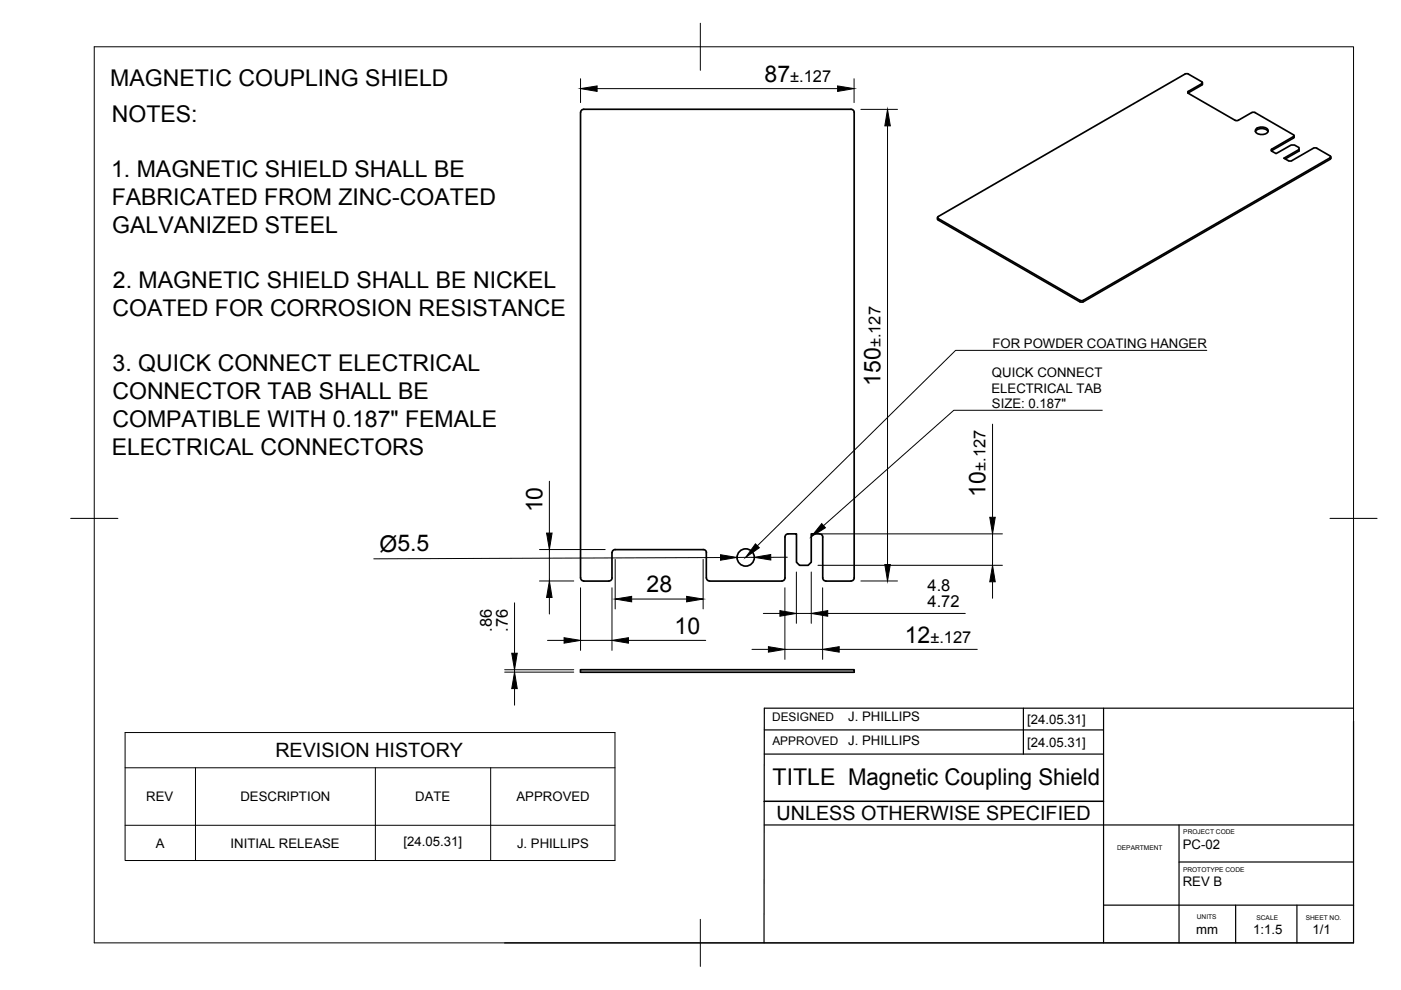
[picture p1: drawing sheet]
<svg xmlns="http://www.w3.org/2000/svg" width="297mm" height="210mm" viewBox="0 0 297 210" stroke-linecap="round" stroke-linejoin="round" font-family="sans-serif">
<!-- layer: Visible -->
<g fill="none" stroke="#000" stroke-width=".36">
<path d="M251.9 19.4l2.9-1.7 .1-.2-3-1.8-.4-.1-52.6 30.3-.1 .3 30.2 17.5 .5 .1 52.5-30.3 .1-.3-2.9-1.8h-.5l-4.8 2.7h-.7M251.9 19.8l10 5.7h.7l2.8-1.6 .5-.1 8.3 4.8M252 19.4l-.2 .2 .2 .2M252 19.7h-.1M254.8 18l-2.9 1.7M254.9 17.5l-.1 .5M123.1 23.8v98.7M123.1 23.8a.67 .67 0 0 1 .7-.6h56.6a.67 .67 0 0 1 .7 .6v98.7M266.2 27.9a1.72 1.72 0 0 1 2.7 0M266.2 27.4a1.67 1.67 0 0 1 2.7 .3 1.57 1.57 0 0 1-2.8 0zM269.6 31.6l-.1 .3 1.1 .7 3.1-1.9h.7l1 .6v.7l-2.9 1.7M274.2 29.3l-4.6 2.7"/>
<path d="M274.2 29l-4.6 2.6M274.2 28.6l.2 .2-.2 .2M274.4 28.8v.3M274.4 29.1l-.2 .2M275.4 31.7l-3.2 1.8 1 .6M282.2 33.3l-.2 .5-52.5 30.3-.5-.1-30.1-17.4-.1-.5M130.4 116.5h18.7M130.4 116.5a.67 .67 0 0 0-.6 .7v5.3M149.1 116.5a.67 .67 0 0 1 .7 .7M149.8 117.2v5.3M167.1 113.2h1.8v6l.6 .7h1.8l.7-.7v-6h1.8a.67 .67 0 0 1 .6 .7v8.6M167.1 113.2a.67 .67 0 0 0-.7 .7v8.6"/>
<path d="M123.1 122.5a.67 .67 0 0 0 .7 .7h5.3a.7 .7 0 0 0 .7-.7M149.8 122.5a.67 .67 0 0 0 .6 .7h15.4a.7 .7 0 0 0 .6-.7M174.4 122.5a.67 .67 0 0 0 .7 .7h5.3a.7 .7 0 0 0 .7-.7M123.1 142h58v.5h-58z"/>
<circle cx="158.1" cy="118.2" r="1.83"/>
</g>
<!-- layer: BORDER -->
<path d="M20 9.9h267v190h-267zM148.5 4.9v10M15 109.9h10M282 109.9h10M148.5 194.9v10" fill="none" stroke="#000" stroke-width=".21"/>
<!-- layer: TITLEBLOCK -->
<g fill="none" stroke="#000" stroke-width=".25">
<path d="M162.1 154.8h71.9M162.1 159.9h71.9M217 150.1v9.8M234 150.1v49.8M287 152.9v47h-180M287 150.1h-124.9l-.1 49.8M162 169.9h72M162 174.9h125M234 169.9h-72h72M250 174.9v25M234 191.9h53M250 182.8h36.9"/>
<path d="M262 191.9v8M275 191.9v8"/>
</g>
<!-- layer: Custom Tables -->
<path d="M26.5 155.3h103.9v27.1h-103.9zM26.5 162.8h103.9M26.5 175h103.9M41.4 162.8v19.6M79.6 162.8v19.6M104 162.8v19.6" fill="none" stroke="#000" stroke-width=".21"/>
<!-- layer: FD_Dimensions -->
<g fill="none" stroke="#000" stroke-width=".21">
<path d="M123.1 16.7v5.1M126.6 18.8h51M181.1 16.7v5.1M182.5 23.2h7.8M188.2 26.7v93M210.4 89.9v19.8M114.4 116.5h13.9M116.5 102v11M116.5 116.5v6.7M130.4 118.6v10.5M149.1 118.6v10.5M152.8 118.2l-73.6 .3"/>
<path d="M159.9 118.2h-3.6M166.9 118.1l-3.5 .1M173.4 119.9h39.1M174.1 113.2h38.4M210.4 113.2v6.7M109.1 127.8v10.7M114.4 123.2h7.2M116.1 135.8h3.5M116.5 126.7v3.5M123.1 124.6v13.3M123.1 135.8h6.7M129.8 124.6v13.3"/>
<path d="M133.2 135.8h16.4M133.9 127h11.7M159.4 137.7h3.5M161.8 130.1h3.6M166.4 124.6v15.2M166.4 137.7h8M168.8 121.3v10.9M168.8 130.1h3.2M172 121.3v10.9M174.4 124.6v15.2M175.5 130.1h29.2M177.9 137.7h29.3"/>
<path d="M182.5 123.2h7.8M210.4 123.4v3.4M107 142.5h14.6M107 142h14.6M109.1 142v.5M109.1 146v3.5"/>
</g>
<g fill="#000" stroke="#000" stroke-width=".21">
<path d="M123.1 18.8l3.5-.6v1.2zM177.6 18.2l3.5 .6-3.5 .6zM188.2 23.2l.6 3.5h-1.2zM115.9 113h1.2l-.6 3.5zM152.8 117.6l3.5 .6-3.5 .6zM159.9 118.2l3.5-.6v1.1zM187.6 119.7h1.2l-.6 3.5zM209.8 109.7h1.2l-.6 3.5zM108.5 138.5h1.2l-.6 3.5zM116.5 123.2l.6 3.5h-1.2zM119.6 135.2l3.5 .6-3.5 .6zM129.8 135.8l3.4-.6v1.2z"/>
<path d="M130.4 127l3.5-.6v1.2zM145.6 126.4l3.5 .6-3.5 .6zM162.9 137.1l3.5 .6-3.5 .6zM165.4 129.5l3.4 .6-3.4 .6zM172 130.1l3.5-.6v1.2zM174.4 137.7l3.5-.6v1.2zM210.4 119.9l.6 3.5h-1.2zM109.1 142.5l.6 3.5h-1.2z"/>
</g>
<!-- layer: Leaders -->
<path d="M160.2 115.3l.8 .8-2.9 2.1zM174.2 111l.8 .9-3 1.9z" fill="#000" stroke="#000" stroke-width=".21"/>
<path d="M255.9 74.3h-53.3l-42 41.4M233.7 87h-31.5l-27.6 24.5" fill="none" stroke="#000" stroke-width=".21"/>
<g font-size="4.9">
<text x="162.1" y="17.3">87</text>
<text x="23.4" y="18.1">MAGNETIC COUPLING SHIELD</text>
<text x="23.7" y="25.8">NOTES:</text>
<text x="23.6" y="37.5">1. MAGNETIC SHIELD SHALL BE</text>
<text x="23.7" y="43.4">FABRICATED FROM ZINC-COATED</text>
<text x="23.8" y="49.3">GALVANIZED STEEL</text>
<text x="23.9" y="61.1">2. MAGNETIC SHIELD SHALL BE NICKEL</text>
<text x="23.8" y="67">COATED FOR CORROSION RESISTANCE</text>
<text x="23.9" y="78.7">3. QUICK CONNECT ELECTRICAL</text>
<text x="186.7" y="81.8" transform="rotate(-90 186.7 81.8)">150</text>
<text x="23.8" y="84.6">CONNECTOR TAB SHALL BE</text>
<text x="23.8" y="90.5">COMPATIBLE WITH 0.187&quot; FEMALE</text>
<text x="23.7" y="96.4">ELECTRICAL CONNECTORS</text>
<text x="209" y="105.3" transform="rotate(-90 209 105.3)">10</text>
<text x="115" y="108.6" transform="rotate(-90 115 108.6)">10</text>
<text x="80.5" y="116.9">Ø5.5</text>
<text x="137.1" y="125.6">28</text>
<text x="143" y="134.3">10</text>
<text x="191.8" y="136.3">12</text>
<text x="163.8" y="166.3">TITLE Magnetic Coupling Shield</text>
</g>
<g font-size="4.2">
<text x="58.4" y="160.5">REVISION HISTORY</text>
<text x="164.6" y="173.9">UNLESS OTHERWISE SPECIFIED</text>
</g>
<g font-size="3.5">
<text x="167.5" y="17.3">±.127</text>
<text x="186.7" y="73.7" transform="rotate(-90 186.7 73.7)">±.127</text>
<text x="209" y="99.9" transform="rotate(-90 209 99.9)">±.127</text>
<text x="196.7" y="125.3">4.8</text>
<text x="196.7" y="128.7">4.72</text>
<text x="104.3" y="133.9" transform="rotate(-90 104.3 133.9)">.86</text>
<text x="107.7" y="133.9" transform="rotate(-90 107.7 133.9)">.76</text>
<text x="197.3" y="136.3">±.127</text>
</g>
<g font-size="2.8">
<text x="210.4" y="73.9">FOR POWDER COATING HANGER</text>
<text x="210.2" y="83.2">ELECTRICAL TAB</text>
<text x="210.3" y="79.8">QUICK CONNECT</text>
<text x="210.3" y="86.6">SIZE: 0.187&quot;</text>
<text x="179.8" y="152.9">J. PHILLIPS</text>
<text x="217.8" y="153.5">[24.05.31]</text>
<text x="179.8" y="158">J. PHILLIPS</text>
<text x="217.8" y="158.4">[24.05.31]</text>
<text x="31" y="169.9">REV</text>
<text x="51" y="169.9">DESCRIPTION</text>
<text x="88.1" y="169.9">DATE</text>
<text x="109.5" y="169.9">APPROVED</text>
<text x="33" y="179.7">A</text>
<text x="48.9" y="179.7">INITIAL RELEASE</text>
<text x="85.6" y="179.4">[24.05.31]</text>
<text x="109.6" y="179.7">J. PHILLIPS</text>
<text x="250.8" y="179.9">PC-02</text>
<text x="250.8" y="187.9">REV B</text>
<text x="253.6" y="198">mm</text>
<text x="278.3" y="198">1/1</text>
<text x="265.7" y="198">1:1.5</text>
</g>
<g font-size="2.5">
<text x="163.7" y="153">DESIGNED</text>
<text x="163.8" y="157.9">APPROVED</text>
</g>
<g font-size="1.4">
<text x="250.9" y="176.9">PROJECT CODE</text>
<text x="236.9" y="180.2">DEPARTMENT</text>
<text x="250.8" y="184.8">PROTOTYPE CODE</text>
<text x="253.8" y="194.9">UNITS</text>
<text x="266.4" y="195">SCALE</text>
<text x="276.9" y="195">SHEET NO.</text>
</g>
</svg>
